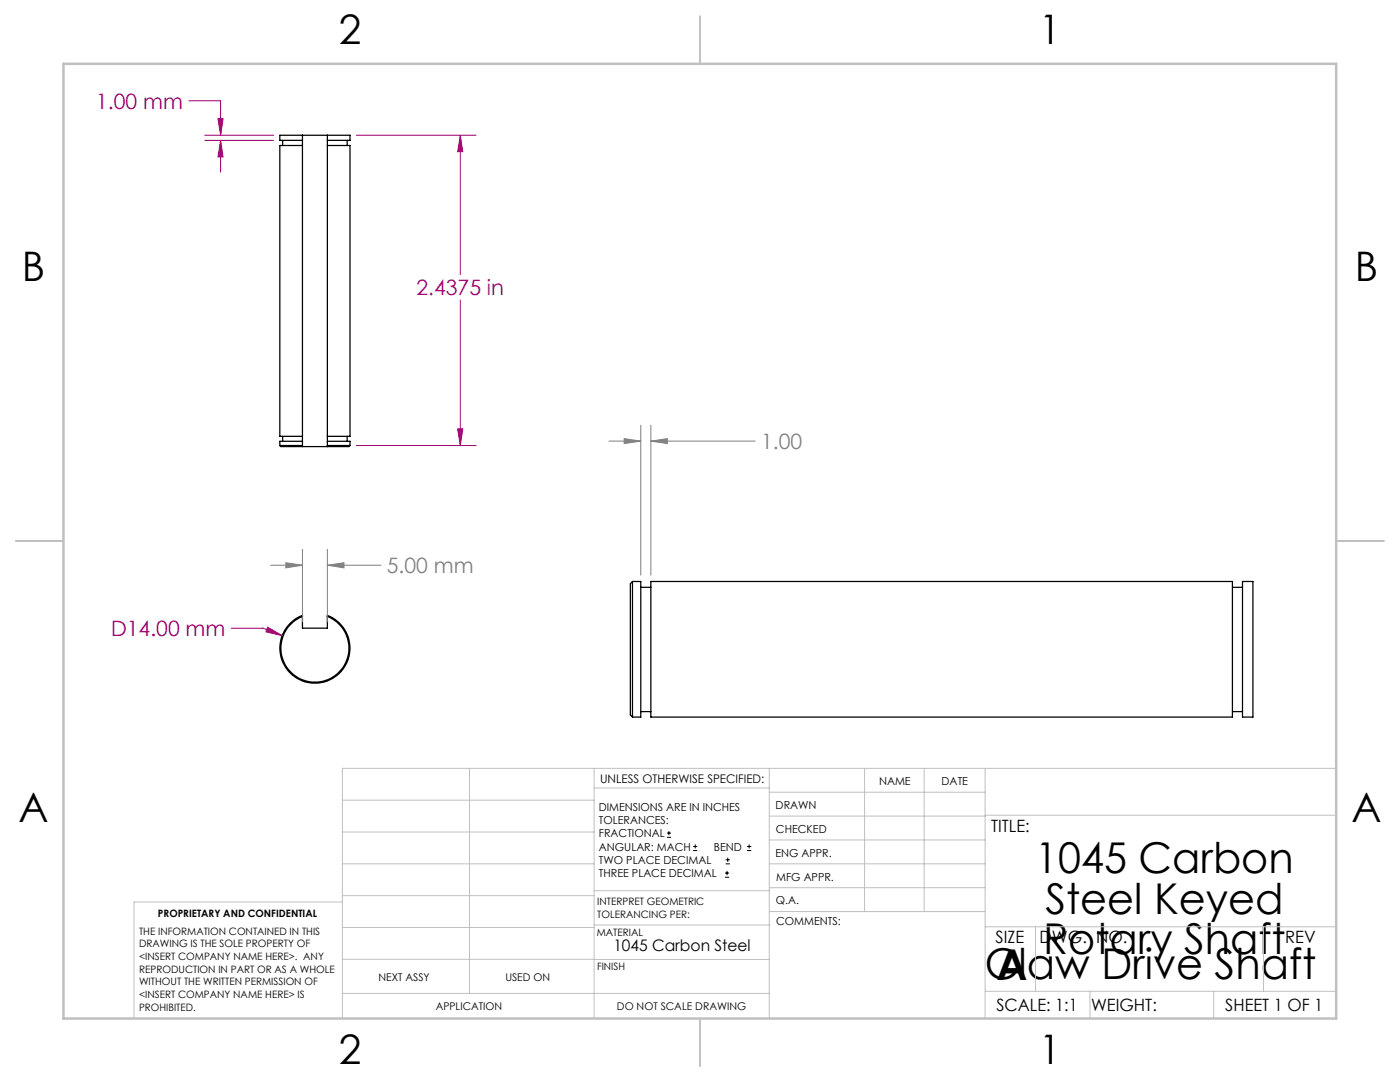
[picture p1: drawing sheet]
<svg xmlns="http://www.w3.org/2000/svg" width="279mm" height="216mm" viewBox="0 0 279 216" stroke-linecap="round" stroke-linejoin="round" font-family="sans-serif">
<g fill="none" stroke="#000" stroke-width=".25">
<path d="M56.4 28v1M60.4 27h-4.6v1h4.6M60.4 29h-4.6v58.1h4.6M60.4 27v62.1M60.4 27h4.9M65.3 27h4.5v1h-4.5M65.3 29h4.5v58.1h-4.5M65.3 27v62.1M69.3 28v1M55.8 88.9h4.6M55.8 88.9l.3 .2h4.3M56.4 87.1v1"/>
<path d="M60.4 88.1h-4.6v.8M60.4 89.1h4.9M65.3 88.9h4.5M65.3 88.1h4.5v.8M69.3 87.1v1M69.8 88.9l-.2 .2h-4.3M126.2 116v27.1M126.2 116h1.7v27.1h-1.7M126.2 116l-.4 .5v26.2l.4 .4M127.9 117.2h2M129.9 116h116.1v27.1h-116.1zM246 117.2h2"/>
<path d="M248 116h2v27.1h-2zM58 124.3l1.3-1 1.1-.5v2.5h4.9v-2.5a7 7 0 0 1 3.6 10 7 7 0 0 1-10.3 2 7 7 0 0 1-.6-10.5zM60.4 123a6.8 6.8 0 0 0-3 10.4 6.8 6.8 0 0 0 10.9 0 6.8 6.8 0 0 0-3-10.4M127.9 142h2M246 142h2"/>
</g>
<g fill="none" stroke="#000" stroke-width=".2">
<path d="M133.1 167.1h.8M133.1 166.2h.8M133.5 165.8v.9M138.3 169.7h.8M138.3 168.9h.8M138.7 168.5v.8M144.7 175h.8M144.7 174.2h.8M144.8 172.4h.9M144.8 171.6h.9M145.1 173.8v.8M145.2 171.1v.9"/>
<path d="M149.1 169.7h.8M149.1 168.9h.8M149.5 168.5v.8"/>
</g>
<g fill="none" stroke="#a0006e" stroke-width=".2">
<path d="M37.7 20.1h6.3v6.9M40.9 27h13.7M40.9 28h13.7M43.5 23.7h1l-.5 3.3zM44 28l.5 3.3h-1zM44 28v6.4M71.1 27h23.9M91.9 27l.5 3.3h-1.1zM91.9 27v27.8M91.9 59.8v29.1M71.1 88.9h23.9M91.3 85.6h1.1l-.5 3.3z"/>
<path d="M46.1 125.3h6.4l3.8 1.5M53.4 125.1l2.9 1.7-3.2-.7z"/>
</g>
<path d="M121.5 88h6.4M124.6 87.5l3.3 .5-3.3 .5zM127.9 84.8v30M129.9 88l3.3-.5v1zM129.9 84.8v30M129.9 88h20.8M54 112.8h6.4M57 112.3l3.4 .5-3.4 .5zM60.4 109.6v14.5M65.3 112.8l3.4-.5v1zM65.3 109.6v14.5M65.3 112.8h10.7" fill="none" stroke="#808080" stroke-width=".2"/>
<g fill="none" stroke="#c0c0c0" stroke-width=".2">
<path d="M68.3 159.7h50.3M93.7 153.3v44.9M118.6 153.3v49.9M118.6 157.2h34.9M153.5 153.3v49.9M153.5 158.1h43.1M172.5 153.3v28.6M184.4 153.3v28.6M196.6 153.3v49.9M266.7 153.3h-198.4v49.9M68.3 178.7h50.3M68.3 172.4h50.3"/>
<path d="M68.3 166h50.3M68.3 180h-41.6v23.2M118.6 177.7h35M153.5 167.6h43.1M153.5 162.8h43.1M153.5 172.4h43.1M153.5 177.1h43.1M196.6 162.7h70.1M68.3 198.2h85.2M68.3 191.4l85.2 .1M68.3 185.1h50.3M118.6 184.6h35"/>
<path d="M153.6 181.9h43M196.6 197.8h70.1M196.6 184.9h70.1M206.7 184.9v12.9M217.5 197.8v5.4M242.2 197.8v5.4M252.2 184.9v12.9"/>
</g>
<path d="M139.7 3.2v9.5M3.1 107.9h9.6M266.7 107.9h9.5M139.7 203.2v9.6" fill="none" stroke="#c0c0c0" stroke-width=".25"/>
<path d="M12.7 12.7h254v190.5h-254z" fill="none" stroke="#c0c0c0" stroke-width=".5"/>
<path d="M53.4 125.1l-.3 1 3.2 .7zM91.9 27l.5 3.3h-1.1zM91.3 85.6h1.1l-.5 3.3zM43.5 23.7h1l-.5 3.3zM44 28l.5 3.3h-1z" fill="#a0006e"/>
<path d="M65.3 112.8l3.4-.5v1zM57 112.3l3.4 .5-3.4 .5zM124.6 87.5l3.3 .5-3.3 .5zM129.9 88l3.3-.5v1z" fill="#808080"/>
<g font-size="8.5">
<text x="206.6" y="174.2">1045 Carbon</text>
<text x="208.6" y="182.3">Steel Keyed</text>
<text x="208.2" y="190.4">Rotary Shaft</text>
<text x="196.5" y="195.4">Claw Drive Shaft</text>
<text x="198.9" y="195.5">A</text>
</g>
<g font-size="8.1">
<text x="67.6" y="8.9">2</text>
<text x="207.3" y="8.9">1</text>
<text x="4.4" y="56.2">B</text>
<text x="270.4" y="56.2">B</text>
<text x="3.7" y="164.1">A</text>
<text x="269.7" y="164.1">A</text>
<text x="67.6" y="212.4">2</text>
<text x="207.3" y="212.4">1</text>
</g>
<g font-size="4.2" fill="#a0006e">
<text x="19.2" y="21.7">1.00 mm</text>
<text x="83.1" y="58.9">2.4375 in</text>
<text x="22.2" y="126.9">D14.00 mm</text>
</g>
<g font-size="4.2" fill="#808080">
<text x="151.9" y="89.6">1.00</text>
<text x="77.2" y="114.4">5.00 mm</text>
</g>
<g font-size="3.4">
<text x="197.8" y="166">TITLE:</text>
<text x="198.7" y="188.1">SIZE</text>
<text x="207.5" y="188.1">DWG. NO.</text>
<text x="256.5" y="188.2">REV</text>
<text x="198.8" y="201.7">SCALE: 1:1</text>
<text x="217.7" y="201.8">WEIGHT:</text>
<text x="244.5" y="201.7">SHEET 1 OF 1</text>
</g>
<text font-size="3.2" x="122.4" y="189.8">1045 Carbon Steel</text>
<text font-size="2.4" x="119.8" y="156.2">UNLESS OTHERWISE SPECIFIED:</text>
<g font-size="2.2">
<text x="119.5" y="161.8">DIMENSIONS ARE IN INCHES</text>
<text x="154.8" y="161.4">DRAWN</text>
<text x="175.4" y="156.6">NAME</text>
<text x="187.9" y="156.7">DATE</text>
<text x="119.5" y="164.4">TOLERANCES:</text>
<text x="119.5" y="167.1">FRACTIONAL</text>
<text x="154.9" y="166.3">CHECKED</text>
<text x="119.5" y="169.7">ANGULAR: MACH</text>
<text x="119.5" y="172.4">TWO PLACE DECIMAL</text>
<text x="142.5" y="169.7">BEND</text>
<text x="154.8" y="170.9">ENG APPR.</text>
<text x="119.5" y="175">THREE PLACE DECIMAL</text>
<text x="154.9" y="175.7">MFG APPR.</text>
<text x="154.9" y="180.4">Q.A.</text>
<text x="154.9" y="184.6">COMMENTS:</text>
</g>
<g font-size="2.1">
<text x="75.5" y="195.7">NEXT ASSY</text>
<text x="100.9" y="195.7">USED ON</text>
<text x="86.9" y="201.5">APPLICATION</text>
<text x="123.1" y="201.6">DO NOT SCALE DRAWING</text>
</g>
<g font-size="2">
<text x="31.5" y="182.9">PROPRIETARY AND CONFIDENTIAL</text>
<text x="119.2" y="180.6">INTERPRET GEOMETRIC</text>
<text x="119.2" y="183.1">TOLERANCING PER:</text>
<text x="27.8" y="186.5">THE INFORMATION CONTAINED IN THIS</text>
<text x="27.8" y="189">DRAWING IS THE SOLE PROPERTY OF</text>
<text x="27.8" y="191.6">&lt;INSERT COMPANY NAME HERE&gt;. ANY</text>
<text x="119.1" y="186.7">MATERIAL</text>
<text x="27.8" y="194.1">REPRODUCTION IN PART OR AS A WHOLE</text>
<text x="27.8" y="196.6">WITHOUT THE WRITTEN PERMISSION OF</text>
<text x="119.1" y="193.5">FINISH</text>
<text x="27.8" y="199.1">&lt;INSERT COMPANY NAME HERE&gt; IS</text>
<text x="27.8" y="201.7">PROHIBITED.</text>
</g>
</svg>
